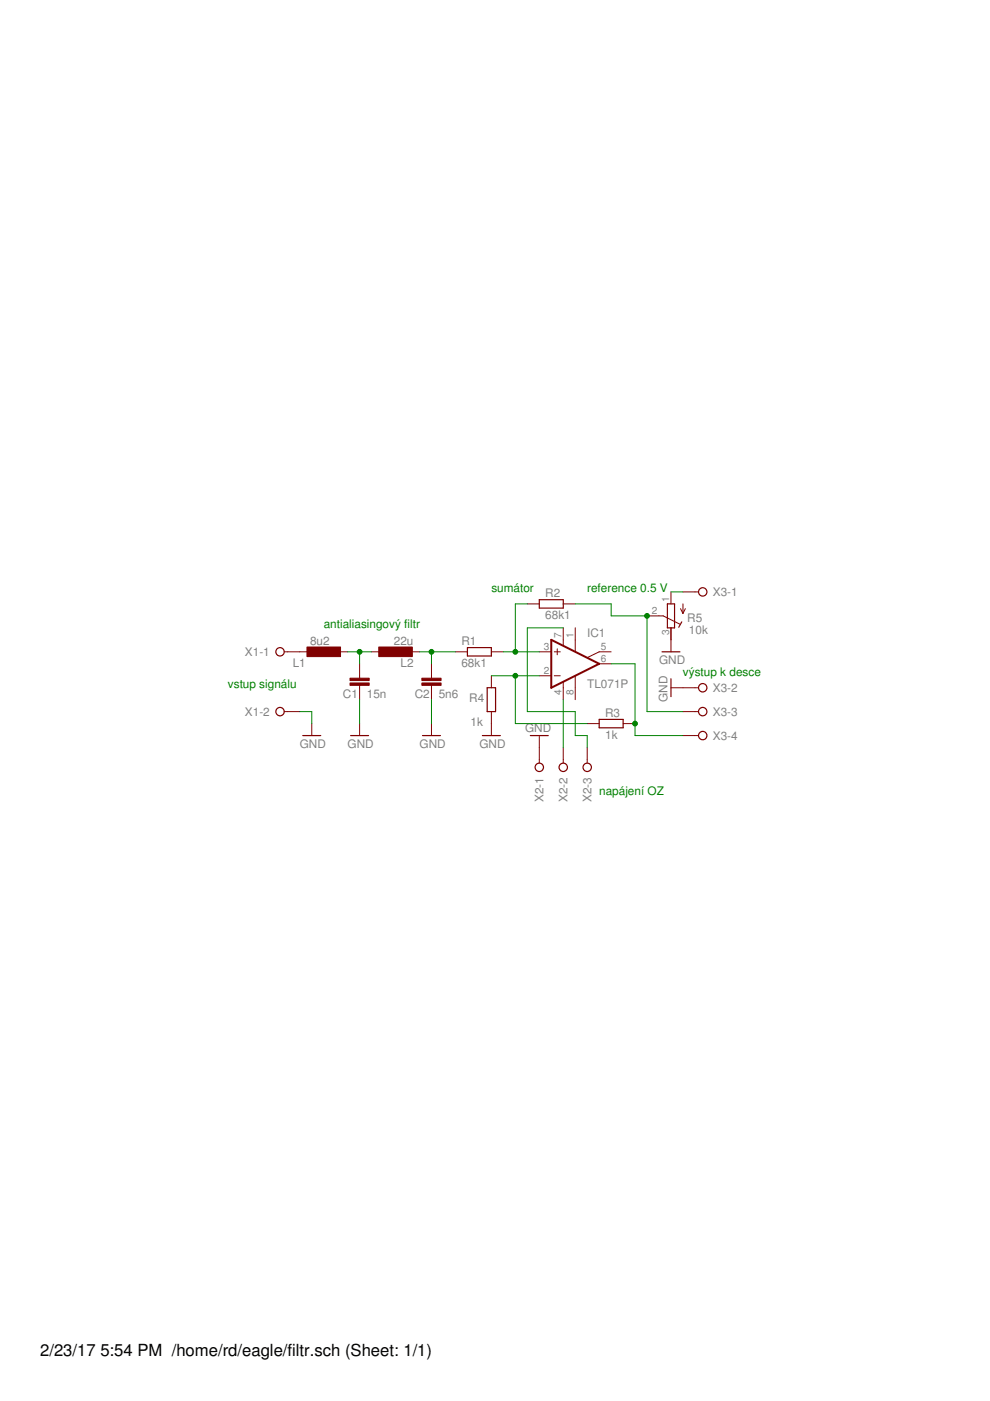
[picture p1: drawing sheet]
<svg xmlns="http://www.w3.org/2000/svg" width="210mm" height="297mm" viewBox="0 0 210 297" stroke-linecap="round" stroke-linejoin="round" font-family="sans-serif">
<g fill="none" stroke="#800000" stroke-width=".21">
<path d="M60.3 138.2h5.8M71.2 138.2h2.5M78.8 138.2h2.5M86.4 138.2h2.5M96.6 138.2h2.5M104.2 138.2h2.5M111.8 128h2.5M114.3 138.2h2.6M117.5 138.2h1.3M118.2 137.6v1.2M119.4 128h2.6M119.4 133.1v3.7"/>
<path d="M122 133.1v5M129.6 138.2h-2.6l-2.4 1.2M137.2 130.6h3.4l3.5 1.7M142.3 125.5v2.5M142.3 133.1v5.1M144.3 129.1l.5 1M144.8 128v2.1M144.8 125.5h3.3M145.3 129.1l-.5 1M60.3 150.9h3.3M66.1 153.4v2.6M76.2 140.7v3.1"/>
<path d="M76.2 145.3v3M76.2 153.4v2.6M91.5 140.7v3.1M91.5 145.3v3M91.5 153.4v2.6M104.2 143.3v2.5M104.2 150.9v5.1M114.3 143.3h2.6M114.3 156v5.8M117.5 143.3h1.3M119.4 144.6v3.7M119.4 158.5v3.3"/>
<path d="M122 143.3v5M124.5 153.4h2.5M124.5 158.5v3.3M127 140.7h2.6M132.1 153.4h2.5M142.3 145.8h5.8M144.8 150.9h3.3M144.8 156h3.3"/>
</g>
<g fill="#800000" stroke="#800000" stroke-width=".21">
<path d="M74.2 144.8h4.1v.5h-4.1z"/>
<path d="M74.2 143.8h4.1v.5h-4.1z"/>
<path d="M89.5 144.8h4v.5h-4z"/>
<path d="M89.5 143.8h4v.5h-4z"/>
<path d="M65.1 137.2h7.1v2h-7.1z"/>
<path d="M80.3 137.2h7.1v2h-7.1z"/>
</g>
<g fill="none" stroke="#800000" stroke-width=".25">
<path d="M99.1 137.3h5.1v1.8h-5.1zM114.3 127.1h5.1v1.8h-5.1zM140.4 138.2h3.8M141.5 128h1.5v5.1h-1.5zM144.5 131.8l-.6 1.2M64.2 156h3.8M74.3 156h3.8M89.6 156h3.8M102.3 156h3.8M103.3 145.8h1.8v5.1h-1.8zM112.4 156h3.8M127 152.5h5.1v1.8h-5.1z"/>
<path d="M142.3 143.9v3.8"/>
<circle cx="59.4" cy="138.2" r=".89"/>
<circle cx="149" cy="125.5" r=".89"/>
<circle cx="59.4" cy="150.9" r=".89"/>
<circle cx="149" cy="150.9" r=".89"/>
<circle cx="149" cy="156" r=".89"/>
<circle cx="149" cy="145.8" r=".89"/>
<circle cx="114.3" cy="162.7" r=".89"/>
<circle cx="119.4" cy="162.7" r=".89"/>
<circle cx="124.5" cy="162.7" r=".89"/>
</g>
<path d="M116.9 135.7l10.1 5-10.1 5.1z" fill="none" stroke="#800000" stroke-width=".42"/>
<g fill="none" stroke="#008000" stroke-width=".21">
<path d="M73.7 138.2h5.1M76.2 138.2v2.5M88.9 138.2h7.7M91.5 138.2v2.5M106.7 138.2h7.6M111.8 128h-2.5v10.2M119.4 133.1h-7.6v17.8h10.2v5.1h2.5v2.5M122 128h7.6v2.6h7.6v20.3h7.6M142.3 125.5h2.5M63.6 150.9h2.5v2.5M76.2 148.3v5.1M91.5 148.3v5.1"/>
<path d="M104.2 143.3h10.1M109.3 143.3v10.1h15.2M119.4 148.3v10.2M129.6 140.7h5v15.3h10.2"/>
</g>
<g fill="#008000" stroke="#008000" stroke-width=".21">
<circle cx="76.2" cy="138.2" r=".51"/>
<circle cx="91.5" cy="138.2" r=".51"/>
<circle cx="109.3" cy="138.2" r=".51"/>
<circle cx="109.3" cy="143.3" r=".51"/>
<circle cx="134.6" cy="153.4" r=".51"/>
<circle cx="137.2" cy="130.6" r=".51"/>
</g>
<g font-size="3.5">
<text x="8.5" y="287.5">2/23/17</text>
<text x="21.3" y="287.5">5:54 PM /home/rd/eagle/filtr.sch (Sheet: 1/1)</text>
</g>
<g font-size="2.5" fill="#008000">
<text x="104.2" y="125.5">sumátor</text>
<text x="124.5" y="125.5">reference 0.5 V</text>
<text x="68.6" y="133.1">antialiasingový filtr</text>
<text x="144.8" y="143.3">výstup k desce</text>
<text x="48.3" y="145.8">vstup signálu</text>
<text x="127" y="168.6">napájení OZ</text>
</g>
<g font-size="2.5" fill="#808080">
<text x="115.6" y="131.3">68k1</text>
<text x="115.6" y="126.5">R2</text>
<text x="145.7" y="131.8">R5</text>
<text x="151.2" y="126.4">X3-1</text>
<text x="65.7" y="136.7">8u2</text>
<text x="83.5" y="136.7">22u</text>
<text x="97.8" y="136.7">R1</text>
<text x="124.5" y="135">IC1</text>
<text x="146.1" y="134.4">10k</text>
<text x="51.9" y="139.1">X1-1</text>
<text x="62.1" y="141.5">L1</text>
<text x="84.9" y="141.5">L2</text>
<text x="97.8" y="141.5">68k1</text>
<text x="139.7" y="140.7">GND</text>
<text x="72.7" y="148">C1</text>
<text x="77.8" y="148">15n</text>
<text x="87.9" y="148">C2</text>
<text x="93" y="148">5n6</text>
<text x="99.5" y="148.9">R4</text>
<text x="124.5" y="145.8">TL071P</text>
<text x="141.5" y="148.8" transform="rotate(-90 141.5 148.8)">GND</text>
<text x="151.2" y="146.7">X3-2</text>
<text x="51.9" y="151.8">X1-2</text>
<text x="99.8" y="153.9">1k</text>
<text x="111.3" y="155.2">GND</text>
<text x="128.3" y="151.9">R3</text>
<text x="151.2" y="151.8">X3-3</text>
<text x="63.6" y="158.5">GND</text>
<text x="73.7" y="158.5">GND</text>
<text x="88.9" y="158.5">GND</text>
<text x="101.6" y="158.5">GND</text>
<text x="128.3" y="156.7">1k</text>
<text x="151.2" y="156.8">X3-4</text>
<text x="115.2" y="170.1" transform="rotate(-90 115.2 170.1)">X2-1</text>
<text x="120.3" y="170.1" transform="rotate(-90 120.3 170.1)">X2-2</text>
<text x="125.4" y="170.1" transform="rotate(-90 125.4 170.1)">X2-3</text>
</g>
<g font-size="2.1" fill="#808080">
<text x="138.2" y="130.2">2</text>
<text x="141.9" y="127.7" transform="rotate(-90 141.9 127.7)">1</text>
<text x="115.3" y="137.8">3</text>
<text x="119.1" y="135.3" transform="rotate(-90 119.1 135.3)">7</text>
<text x="121.6" y="135.3" transform="rotate(-90 121.6 135.3)">1</text>
<text x="127.4" y="137.8">5</text>
<text x="141.9" y="134.7" transform="rotate(-90 141.9 134.7)">3</text>
<text x="115.3" y="142.9">2</text>
<text x="127.4" y="140.4">6</text>
<text x="119.1" y="147.3" transform="rotate(-90 119.1 147.3)">4</text>
<text x="121.6" y="147.3" transform="rotate(-90 121.6 147.3)">8</text>
</g>
</svg>
